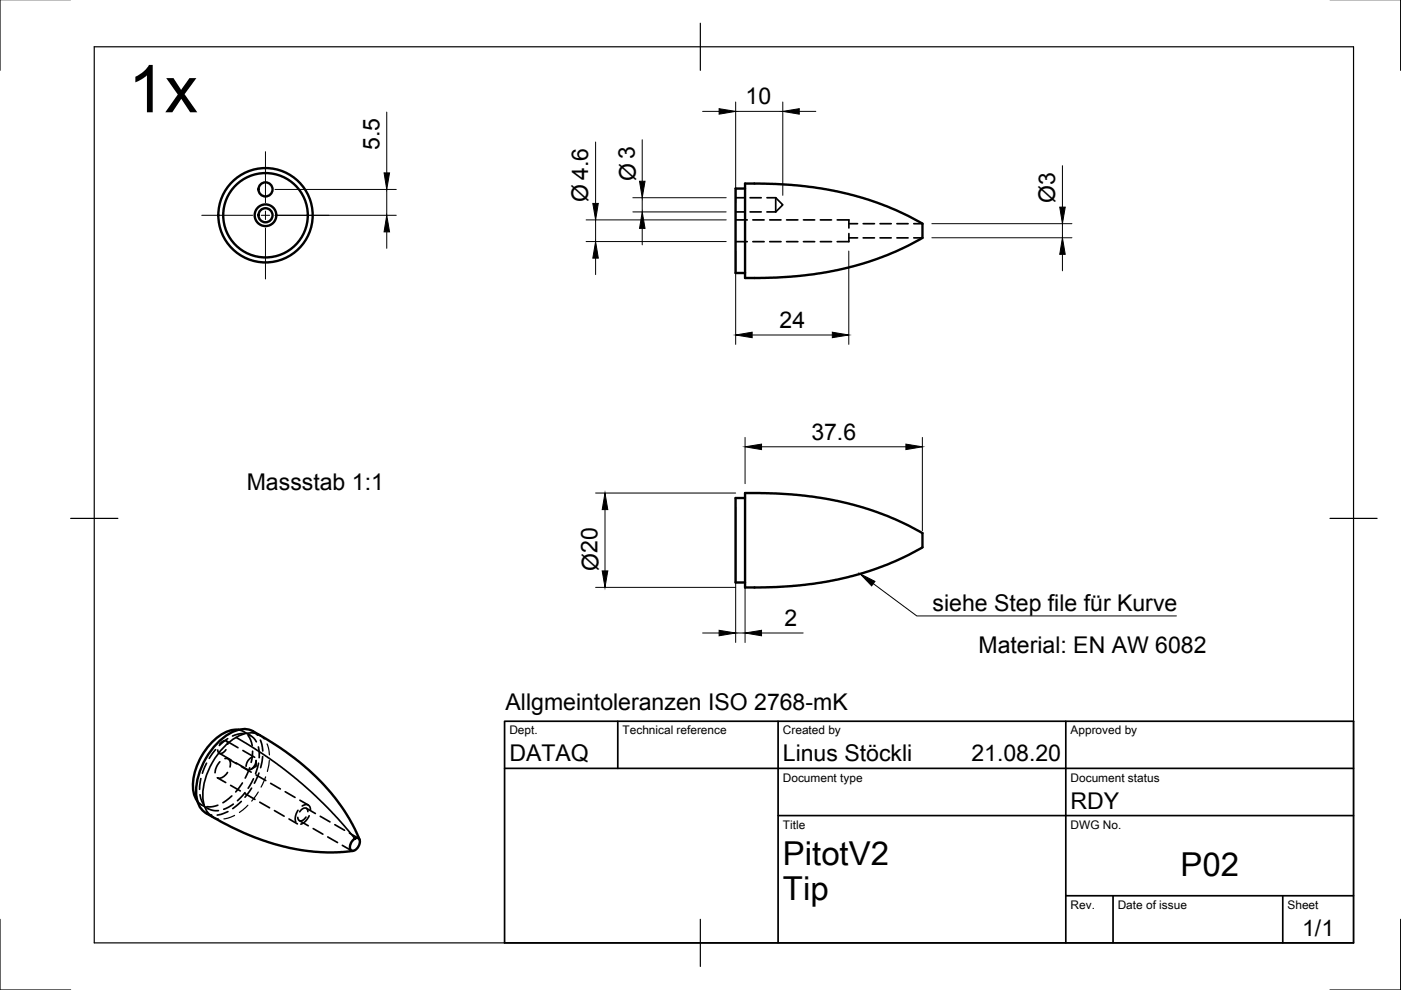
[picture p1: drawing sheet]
<svg xmlns="http://www.w3.org/2000/svg" width="297mm" height="210mm" viewBox="0 0 297 210" stroke-linecap="round" stroke-linejoin="round" font-family="sans-serif">
<!-- layer: Sichtbar -->
<g fill="none" stroke="#000" stroke-width=".51">
<path d="M158 40h-2v17.9h2M158 38.9l6.4 .1 7.7 .7 5.3 .9 5.7 1.4 6.7 2.5 5.8 2.9v3l-3 1.7-4.6 2-4.9 1.8-5.7 1.4-5 .9-4.5 .4-3.5 .3h-6.4zM158 105.6h-2v17.9h2M158 104.5l6.4 .1 7.7 .7 5.3 .9 5.7 1.4 6.7 2.5 5.8 2.9v3l-3 1.7-4.6 2.1-4.9 1.7-5.7 1.4-5 .9-4.5 .5-3.5 .2-6.4 .1zM50.5 154.7a8 8 0 0 0-6.4 3.6 12.3 12.3 0 0 0-3 10.1l.7 1.4M43.6 172.4l5.4 2.9 3.2 1.5a42.2 42.2 0 0 0 22.7 3.6M43.7 172.4a5 5 0 0 1-2.1-4.6 15.3 15.3 0 0 1 7.9-12.7 4.9 4.9 0 0 1 5.6 .8l4.6 2.8 4.4 3.3a40.9 40.9 0 0 1 12.1 16M74.8 178.2l.5-.4 .5-.1 .4 .2 .1 .4-.4 1.3-.4 .5-.6 .3-.5-.1-.2-.5 .1-.7z"/>
<circle cx="56.3" cy="45.6" r="2.3"/>
<circle cx="56.3" cy="45.6" r="1.49"/>
<circle cx="56.3" cy="40.2" r="1.49"/>
<circle cx="56.3" cy="45.6" r="10"/>
<circle cx="56.3" cy="45.6" r="9"/>
</g>
<!-- layer: Verdeckt -->
<g fill="none" stroke="#000" stroke-width=".36">
<path d="M156 41.9h1.8M156 44.9h1.8M156 51.2h2.4M156 46.6h2.4M159 41.9h2.4M159 44.9h2.4M159.6 51.2h2.4M159.6 46.6h2.4M162.6 41.9h1.9M162.6 44.9h1.9M163.2 51.2h2.4M163.2 46.6h2.4"/>
<path d="M164.5 41.9v3M164.5 41.9l1.5 1.5-1.5 1.5M166.8 51.2h2.4M166.8 46.6h2.4M170.3 51.2h2.4M170.3 46.6h2.4M173.9 51.2h2.4M173.9 46.6h2.4M177.5 46.6h2.5v1.7M180 49.5v1.7h-2.5M180 47.4h1.8M180 50.4h1.8"/>
<path d="M183 47.4h2.4M183 50.4h2.4M186.6 47.4h2.4M186.6 50.4h2.4M190.2 47.4h2.3M190.2 50.4h2.3M193.7 47.4h1.9M193.7 50.4h1.9M45.7 158.9l-1.3 1.9M46.5 159.7l2.5 1.4M47.9 159a1.03 1.03 0 0 1-1.6 .5l-.1-.5M48 157.1l2.5 1.4"/>
<path d="M48.3 156.6l-1.8 1.5M48.3 157.8a.73 .73 0 0 0-.6-.8 .73 .73 0 0 0-.8 .5l-.3 .3M50.5 154.7a5.9 5.9 0 0 1 2.6 1.2M51.5 159.1l2.5 1.5M51.5 155.5l-1.2 .2-1 .4M52.6 155.9l.5 1 .4 1.2M52.7 155.8l1.1 .7 .6 .8M53.6 159.3l-.3 2.3M53.6 155l1 .9M54.8 158.4l.1 2.2M55.2 156.9l.3 .8 .2 1.5M41.8 169.8l.9 .8"/>
<path d="M42.4 168.5l.4 1.4 .4 .7M42.6 165.1l-.3 2.3M42.8 170.7l1.4 .8M43.6 172.4l1.3 .4M43.8 161.8l-.9 2.1M44.1 171.4l.9 .4 1.3 .1M46.1 164.9l1.8 1M46.2 170.7l-1.2 .3h-1.1M46.6 161.5l-.7 1.2-.3 1.1M47.7 160.8a.99 .99 0 0 1 1.2 1.4l-.1 .4M48.2 163.8a1.94 1.94 0 0 1-2.1 1.1M48.3 172.1l-1.4 .5-.8 .2"/>
<path d="M48.4 160.9l1.8 1M48.9 166.5l2 1.2M49.1 168.8l-1.8 1.4M49.5 170.5l-2.1 1.1M50 161.7l2.5 1.5M51.2 169.9l-1.9 1.5M51.2 162.5l2.1 1.2M51.4 166l-1.4 1.9M51.9 168.1l-1.5 1.7M52 168.3l2.1 1.2M52.9 162.8l-.9 2.2M53.3 163.1l1-.6v-1.2a2.21 2.21 0 0 1-1.4 1.9"/>
<path d="M53.3 167.1l-1.4 1.9M53.5 160.5a2.18 2.18 0 0 0-1.3 2M53.7 165.1l-1.1 2M54.3 164.3l2 1.2M54.8 161.8l-.6 2.2M54.9 163.9l-1 2.2M55.1 170.1l2 1.2M55.7 160.4l-.4 2.4M57.4 166.1l2 1.2M58.2 171.9l2 1.2M60.5 167.9l2 1.2M61.3 173.6l1.8 1.1"/>
<path d="M63.2 171.8a2.85 2.85 0 0 0-.5 2.5M63.5 174l1.9 1.1M63.6 169.7l1.8 1M64.1 170.9a1.01 1.01 0 0 1 1.2-.3 1.01 1.01 0 0 1 .5 1.1M64.9 173.2a.95 .95 0 0 1-.8 .8 .95 .95 0 0 1-.9-.4l-.1-.3M65 171.4l1.9 1.1M65.3 172.1a.74 .74 0 0 0-.6-.8 .74 .74 0 0 0-.8 .4l-.4 .4M65.6 173l-1 1.3-.8 .4M66.4 175.7l2.1 1.2M67.9 173.1l2.1 1.2M69.5 177.5l2.1 1.1M71 174.9l2 1.1"/>
<path d="M72.6 179.2l1.9 1.1M74.1 176.6l1.9 1.1"/>
</g>
<!-- layer: Sichtbar schmal -->
<path d="M50.1 156.4l7 4.4 5.9 4.5 3 2.7 3.5 3.3 5.7 6.5M55.1 155.8a5 5 0 0 0-5 .5 15.3 15.3 0 0 0-7 13.3 4.7 4.7 0 0 0 2 3.6" fill="none" stroke="#000" stroke-width=".36"/>
<!-- layer: Verdeckt schmal -->
<path d="M55.1 155.9l.9 .8M56.6 157.7l.3 .9 .2 1.5M45.1 173.2l1.2 .4M49.7 172.9l-1.4 .6-.8 .1M52.6 170.7l-1.8 1.6M54.8 167.9l-1.4 2M56.3 164.7l-.9 2.2M57.1 161.2l-.4 2.4" fill="none" stroke="#000" stroke-width=".25"/>
<!-- layer: Border -->
<path d="M0 -.1v15M297 -.1v15M20 9.9h267v190h-267zM148.5 4.9v10M15 109.9h10M282 109.9h10M0 194.9v15h15M148.5 194.9v10M297 194.9v15h-15" fill="none" stroke="#000" stroke-width=".25"/>
<!-- layer: TitleBlock -->
<path d="M107 152.9h180v47h-180zM131 152.9v10M165 152.9v47M226 152.9v47M107 162.9h180M165 172.9h122M226 189.9h61M236 189.9v10M272 189.9v10" fill="none" stroke="#000" stroke-width=".36"/>
<!-- layer: Dimensions -->
<g fill="none" stroke="#000" stroke-width=".21">
<path d="M82 23.8v12.9M126.3 30.1v13M136.2 29.6v8.8M149 23.6h3.5M156 21.6v21.3M156 23.6h10M166 21.6v19.8M169.5 23.6h3.5M225.3 35.1v8.8M58.3 45.6h25.7M58.3 40.2h25.7M82 40.2v5.4"/>
<path d="M82 49.2v3.5M124.3 51.2h29.7M124.3 46.6h29.7M126.3 46.6v4.6M126.3 54.7v3.5M134.2 44.9h19.8M134.2 41.9h19.8M136.2 41.9v3M136.2 48.4v3.5M156 53.2v19.8M180 53.2v19.8M197.6 50.4h29.7"/>
<path d="M197.6 47.4h29.7M225.3 47.4v3M225.3 53.9v3.5M159.5 71h17M158 92.7v9.8M161.5 94.7h30.6M195.6 92.7v19.8M126.3 104.5h29.7M128.3 108v13M156 107.6v28.6M158 107.6v28.6M126.3 124.5h29.7"/>
<path d="M149 134.2h3.5M156 134.2h2M161.5 134.2h8.8"/>
</g>
<g fill="#000" stroke="#000" stroke-width=".21">
<path d="M81.4 36.7h1.2l-.6 3.5zM135.6 38.4h1.2l-.6 3.5zM152.5 23l3.5 .6-3.5 .6zM166 23.6l3.5-.6v1.2zM82 45.6l.6 3.6h-1.2zM126.3 51.2l.6 3.5h-1.2zM125.7 43.1h1.2l-.6 3.5zM136.2 44.9l.6 3.5h-1.2zM225.3 50.4l.5 3.5h-1.1zM224.7 43.9h1.1l-.5 3.5zM156 71l3.5-.6v1.2zM176.5 70.4l3.5 .6-3.5 .6z"/>
<path d="M158 94.7l3.5-.5v1.1zM192.1 94.2l3.5 .5-3.5 .6zM128.3 104.5l.6 3.5h-1.2zM127.7 121h1.2l-.6 3.5zM152.5 133.6l3.5 .6-3.5 .6zM158 134.2l3.5-.6v1.2z"/>
</g>
<!-- layer: Annotations -->
<path d="M182.4 121.7l3.1 1.6-.7 .9z" fill="#000" stroke="#000" stroke-width=".21"/>
<path d="M185.2 123.8l9.2 6.8h55" fill="none" stroke="#000" stroke-width=".21"/>
<!-- layer: Center Lines -->
<path d="M56.3 32.2v10.8M42.8 45.6h10.8M55.4 45.6h1.8M56.3 44.8v1.8M56.3 48.3v10.9M59 45.6h10.8" fill="none" stroke="#000" stroke-width=".21"/>
<text font-size="14" x="27.2" y="23.8">1x</text>
<g font-size="7">
<text x="166" y="183.4">PitotV2</text>
<text x="250.3" y="185.8">P02</text>
<text x="166" y="190.9">Tip</text>
</g>
<g font-size="4.9">
<text x="158.1" y="22.1">10</text>
<text x="80.5" y="31.9" transform="rotate(-90 80.5 31.9)">5.5</text>
<text x="134.8" y="38.3" transform="rotate(-90 134.8 38.3)">Ø 3</text>
<text x="124.7" y="42.8" transform="rotate(-90 124.7 42.8)">Ø4.6</text>
<text x="223.7" y="43.1" transform="rotate(-90 223.7 43.1)">Ø3</text>
<text x="165.3" y="69.5">24</text>
<text x="172" y="93.2">37.6</text>
<text x="52.3" y="103.9">Massstab 1:1</text>
<text x="126.9" y="121.1" transform="rotate(-90 126.9 121.1)">Ø20</text>
<text x="197.7" y="129.6">siehe Step file für Kurve</text>
<text x="166.3" y="132.7">2</text>
<text x="207.5" y="138.5">Material: EN AW 6082</text>
<text x="107.2" y="150.5">Allgmeintoleranzen ISO 2768-mK</text>
<text x="108" y="161.4">DATAQ</text>
<text x="166" y="161.4">Linus Stöckli</text>
<text x="206" y="161.4">21.08.20</text>
<text x="227" y="171.4">RDY</text>
<text x="276.1" y="198.5">1/1</text>
</g>
<g font-size="2.5">
<text x="108" y="155.7">Dept.</text>
<text x="132" y="155.7">Technical reference</text>
<text x="166" y="155.7">Created by</text>
<text x="227" y="155.7">Approved by</text>
<text x="166" y="165.7">Document type</text>
<text x="227" y="165.7">Document status</text>
<text x="166" y="175.7">Title</text>
<text x="227" y="175.7">DWG No.</text>
<text x="227" y="192.7">Rev.</text>
<text x="237" y="192.7">Date of issue</text>
<text x="273" y="192.7">Sheet</text>
</g>
</svg>
